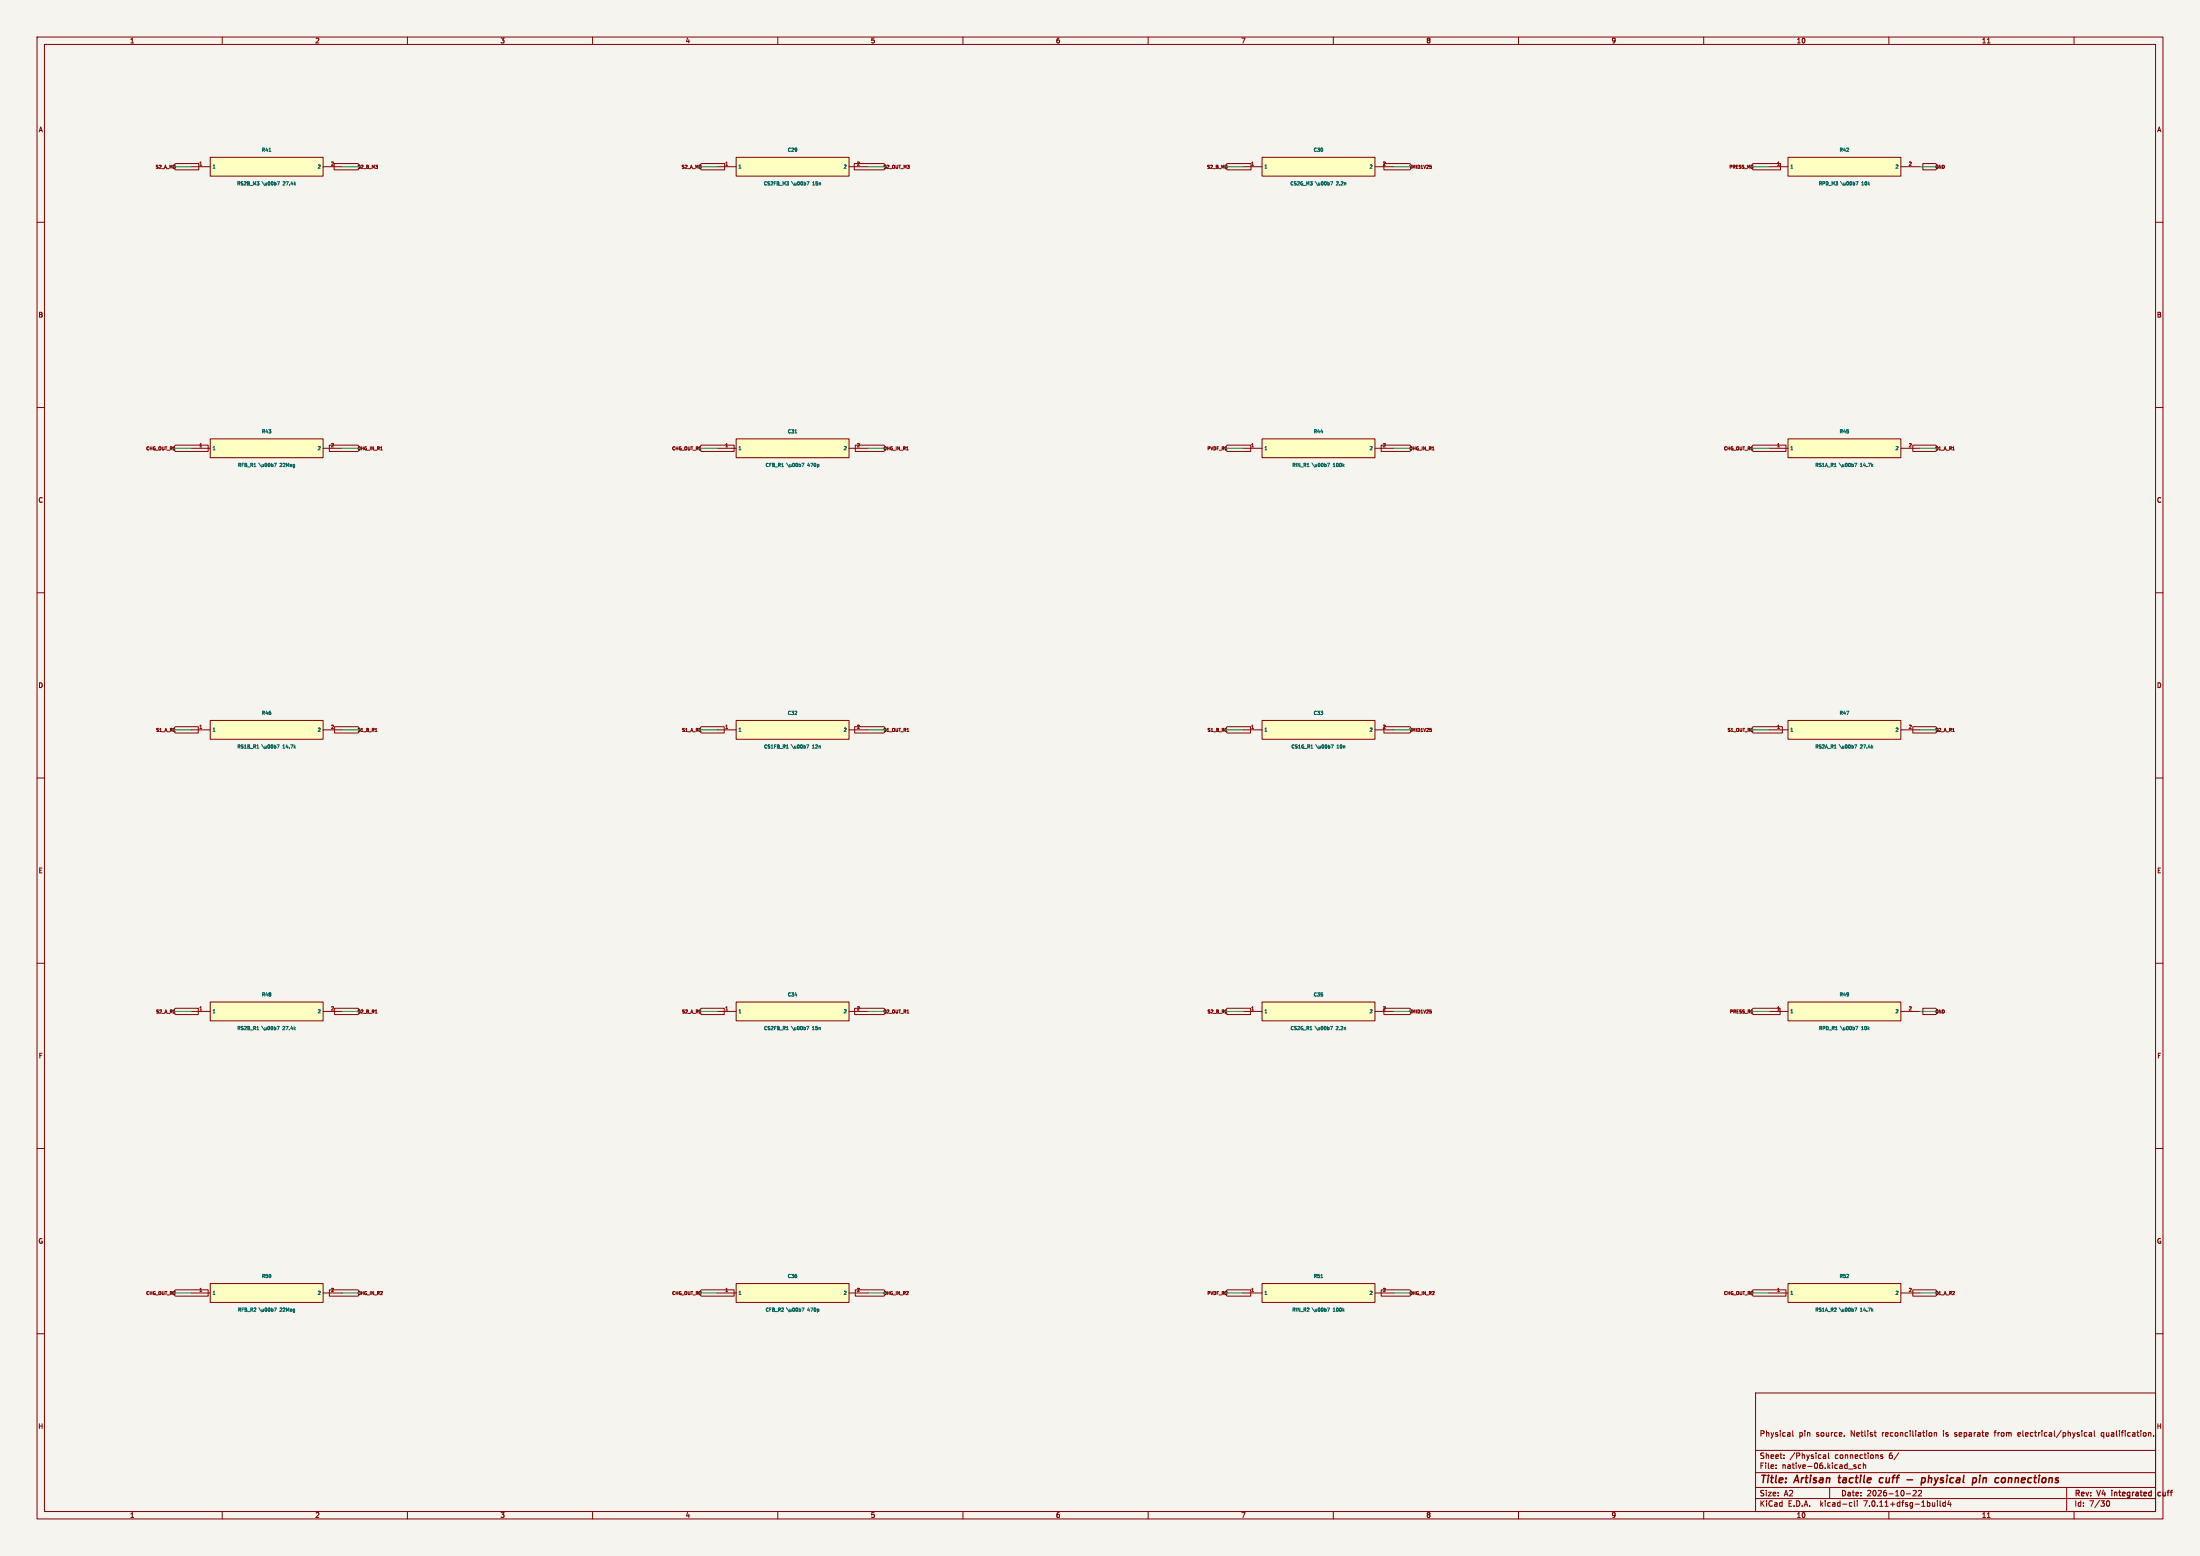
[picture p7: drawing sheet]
(kicad_sch (version 20230121) (generator eeschema) (paper "A2") (title_block (title "Artisan tactile cuff - physical pin connections") (date "2026-10-22") (rev "V4 integrated cuff") (comment 1 "Physical pin source. Netlist reconciliation is separate from electrical/physical qualification.")) (lib_symbols (symbol "Glove:P_RS2B_M3" (pin_names (offset .508)) (in_bom yes) (on_board yes) (property "Reference" "R41" (at 0 4.54 0) (effects (font (size 0.9 0.9)) )) (property "Value" "27.4k" (at 0 -4.54 0) (effects (font (size 0.9 0.9)) )) (symbol "P_RS2B_M3_0_1" (rectangle (start -15.24 2.54) (end 15.24 -2.54) (stroke (width .254) (type default)) (fill (type background)))) (symbol "P_RS2B_M3_1_1" (pin passive line (at -20.32 0.0 0) (length 5.08) (name "1" (effects (font (size 0.9 0.9)) )) (number "1" (effects (font (size 0.9 0.9)) ))) (pin passive line (at 20.32 0.0 180) (length 5.08) (name "2" (effects (font (size 0.9 0.9)) )) (number "2" (effects (font (size 0.9 0.9)) ))))) (symbol "Glove:P_CS2FB_M3" (pin_names (offset .508)) (in_bom yes) (on_board yes) (property "Reference" "C29" (at 0 4.54 0) (effects (font (size 0.9 0.9)) )) (property "Value" "15n" (at 0 -4.54 0) (effects (font (size 0.9 0.9)) )) (symbol "P_CS2FB_M3_0_1" (rectangle (start -15.24 2.54) (end 15.24 -2.54) (stroke (width .254) (type default)) (fill (type background)))) (symbol "P_CS2FB_M3_1_1" (pin passive line (at -20.32 0.0 0) (length 5.08) (name "1" (effects (font (size 0.9 0.9)) )) (number "1" (effects (font (size 0.9 0.9)) ))) (pin passive line (at 20.32 0.0 180) (length 5.08) (name "2" (effects (font (size 0.9 0.9)) )) (number "2" (effects (font (size 0.9 0.9)) ))))) (symbol "Glove:P_CS2G_M3" (pin_names (offset .508)) (in_bom yes) (on_board yes) (property "Reference" "C30" (at 0 4.54 0) (effects (font (size 0.9 0.9)) )) (property "Value" "2.2n" (at 0 -4.54 0) (effects (font (size 0.9 0.9)) )) (symbol "P_CS2G_M3_0_1" (rectangle (start -15.24 2.54) (end 15.24 -2.54) (stroke (width .254) (type default)) (fill (type background)))) (symbol "P_CS2G_M3_1_1" (pin passive line (at -20.32 0.0 0) (length 5.08) (name "1" (effects (font (size 0.9 0.9)) )) (number "1" (effects (font (size 0.9 0.9)) ))) (pin passive line (at 20.32 0.0 180) (length 5.08) (name "2" (effects (font (size 0.9 0.9)) )) (number "2" (effects (font (size 0.9 0.9)) ))))) (symbol "Glove:P_RPD_M3" (pin_names (offset .508)) (in_bom yes) (on_board yes) (property "Reference" "R42" (at 0 4.54 0) (effects (font (size 0.9 0.9)) )) (property "Value" "10k" (at 0 -4.54 0) (effects (font (size 0.9 0.9)) )) (symbol "P_RPD_M3_0_1" (rectangle (start -15.24 2.54) (end 15.24 -2.54) (stroke (width .254) (type default)) (fill (type background)))) (symbol "P_RPD_M3_1_1" (pin passive line (at -20.32 0.0 0) (length 5.08) (name "1" (effects (font (size 0.9 0.9)) )) (number "1" (effects (font (size 0.9 0.9)) ))) (pin passive line (at 20.32 0.0 180) (length 5.08) (name "2" (effects (font (size 0.9 0.9)) )) (number "2" (effects (font (size 0.9 0.9)) ))))) (symbol "Glove:P_RFB_R1" (pin_names (offset .508)) (in_bom yes) (on_board yes) (property "Reference" "R43" (at 0 4.54 0) (effects (font (size 0.9 0.9)) )) (property "Value" "22Meg" (at 0 -4.54 0) (effects (font (size 0.9 0.9)) )) (symbol "P_RFB_R1_0_1" (rectangle (start -15.24 2.54) (end 15.24 -2.54) (stroke (width .254) (type default)) (fill (type background)))) (symbol "P_RFB_R1_1_1" (pin passive line (at -20.32 0.0 0) (length 5.08) (name "1" (effects (font (size 0.9 0.9)) )) (number "1" (effects (font (size 0.9 0.9)) ))) (pin passive line (at 20.32 0.0 180) (length 5.08) (name "2" (effects (font (size 0.9 0.9)) )) (number "2" (effects (font (size 0.9 0.9)) ))))) (symbol "Glove:P_CFB_R1" (pin_names (offset .508)) (in_bom yes) (on_board yes) (property "Reference" "C31" (at 0 4.54 0) (effects (font (size 0.9 0.9)) )) (property "Value" "470p" (at 0 -4.54 0) (effects (font (size 0.9 0.9)) )) (symbol "P_CFB_R1_0_1" (rectangle (start -15.24 2.54) (end 15.24 -2.54) (stroke (width .254) (type default)) (fill (type background)))) (symbol "P_CFB_R1_1_1" (pin passive line (at -20.32 0.0 0) (length 5.08) (name "1" (effects (font (size 0.9 0.9)) )) (number "1" (effects (font (size 0.9 0.9)) ))) (pin passive line (at 20.32 0.0 180) (length 5.08) (name "2" (effects (font (size 0.9 0.9)) )) (number "2" (effects (font (size 0.9 0.9)) ))))) (symbol "Glove:P_RIN_R1" (pin_names (offset .508)) (in_bom yes) (on_board yes) (property "Reference" "R44" (at 0 4.54 0) (effects (font (size 0.9 0.9)) )) (property "Value" "100k" (at 0 -4.54 0) (effects (font (size 0.9 0.9)) )) (symbol "P_RIN_R1_0_1" (rectangle (start -15.24 2.54) (end 15.24 -2.54) (stroke (width .254) (type default)) (fill (type background)))) (symbol "P_RIN_R1_1_1" (pin passive line (at -20.32 0.0 0) (length 5.08) (name "1" (effects (font (size 0.9 0.9)) )) (number "1" (effects (font (size 0.9 0.9)) ))) (pin passive line (at 20.32 0.0 180) (length 5.08) (name "2" (effects (font (size 0.9 0.9)) )) (number "2" (effects (font (size 0.9 0.9)) ))))) (symbol "Glove:P_RS1A_R1" (pin_names (offset .508)) (in_bom yes) (on_board yes) (property "Reference" "R45" (at 0 4.54 0) (effects (font (size 0.9 0.9)) )) (property "Value" "14.7k" (at 0 -4.54 0) (effects (font (size 0.9 0.9)) )) (symbol "P_RS1A_R1_0_1" (rectangle (start -15.24 2.54) (end 15.24 -2.54) (stroke (width .254) (type default)) (fill (type background)))) (symbol "P_RS1A_R1_1_1" (pin passive line (at -20.32 0.0 0) (length 5.08) (name "1" (effects (font (size 0.9 0.9)) )) (number "1" (effects (font (size 0.9 0.9)) ))) (pin passive line (at 20.32 0.0 180) (length 5.08) (name "2" (effects (font (size 0.9 0.9)) )) (number "2" (effects (font (size 0.9 0.9)) ))))) (symbol "Glove:P_RS1B_R1" (pin_names (offset .508)) (in_bom yes) (on_board yes) (property "Reference" "R46" (at 0 4.54 0) (effects (font (size 0.9 0.9)) )) (property "Value" "14.7k" (at 0 -4.54 0) (effects (font (size 0.9 0.9)) )) (symbol "P_RS1B_R1_0_1" (rectangle (start -15.24 2.54) (end 15.24 -2.54) (stroke (width .254) (type default)) (fill (type background)))) (symbol "P_RS1B_R1_1_1" (pin passive line (at -20.32 0.0 0) (length 5.08) (name "1" (effects (font (size 0.9 0.9)) )) (number "1" (effects (font (size 0.9 0.9)) ))) (pin passive line (at 20.32 0.0 180) (length 5.08) (name "2" (effects (font (size 0.9 0.9)) )) (number "2" (effects (font (size 0.9 0.9)) ))))) (symbol "Glove:P_CS1FB_R1" (pin_names (offset .508)) (in_bom yes) (on_board yes) (property "Reference" "C32" (at 0 4.54 0) (effects (font (size 0.9 0.9)) )) (property "Value" "12n" (at 0 -4.54 0) (effects (font (size 0.9 0.9)) )) (symbol "P_CS1FB_R1_0_1" (rectangle (start -15.24 2.54) (end 15.24 -2.54) (stroke (width .254) (type default)) (fill (type background)))) (symbol "P_CS1FB_R1_1_1" (pin passive line (at -20.32 0.0 0) (length 5.08) (name "1" (effects (font (size 0.9 0.9)) )) (number "1" (effects (font (size 0.9 0.9)) ))) (pin passive line (at 20.32 0.0 180) (length 5.08) (name "2" (effects (font (size 0.9 0.9)) )) (number "2" (effects (font (size 0.9 0.9)) ))))) (symbol "Glove:P_CS1G_R1" (pin_names (offset .508)) (in_bom yes) (on_board yes) (property "Reference" "C33" (at 0 4.54 0) (effects (font (size 0.9 0.9)) )) (property "Value" "10n" (at 0 -4.54 0) (effects (font (size 0.9 0.9)) )) (symbol "P_CS1G_R1_0_1" (rectangle (start -15.24 2.54) (end 15.24 -2.54) (stroke (width .254) (type default)) (fill (type background)))) (symbol "P_CS1G_R1_1_1" (pin passive line (at -20.32 0.0 0) (length 5.08) (name "1" (effects (font (size 0.9 0.9)) )) (number "1" (effects (font (size 0.9 0.9)) ))) (pin passive line (at 20.32 0.0 180) (length 5.08) (name "2" (effects (font (size 0.9 0.9)) )) (number "2" (effects (font (size 0.9 0.9)) ))))) (symbol "Glove:P_RS2A_R1" (pin_names (offset .508)) (in_bom yes) (on_board yes) (property "Reference" "R47" (at 0 4.54 0) (effects (font (size 0.9 0.9)) )) (property "Value" "27.4k" (at 0 -4.54 0) (effects (font (size 0.9 0.9)) )) (symbol "P_RS2A_R1_0_1" (rectangle (start -15.24 2.54) (end 15.24 -2.54) (stroke (width .254) (type default)) (fill (type background)))) (symbol "P_RS2A_R1_1_1" (pin passive line (at -20.32 0.0 0) (length 5.08) (name "1" (effects (font (size 0.9 0.9)) )) (number "1" (effects (font (size 0.9 0.9)) ))) (pin passive line (at 20.32 0.0 180) (length 5.08) (name "2" (effects (font (size 0.9 0.9)) )) (number "2" (effects (font (size 0.9 0.9)) ))))) (symbol "Glove:P_RS2B_R1" (pin_names (offset .508)) (in_bom yes) (on_board yes) (property "Reference" "R48" (at 0 4.54 0) (effects (font (size 0.9 0.9)) )) (property "Value" "27.4k" (at 0 -4.54 0) (effects (font (size 0.9 0.9)) )) (symbol "P_RS2B_R1_0_1" (rectangle (start -15.24 2.54) (end 15.24 -2.54) (stroke (width .254) (type default)) (fill (type background)))) (symbol "P_RS2B_R1_1_1" (pin passive line (at -20.32 0.0 0) (length 5.08) (name "1" (effects (font (size 0.9 0.9)) )) (number "1" (effects (font (size 0.9 0.9)) ))) (pin passive line (at 20.32 0.0 180) (length 5.08) (name "2" (effects (font (size 0.9 0.9)) )) (number "2" (effects (font (size 0.9 0.9)) ))))) (symbol "Glove:P_CS2FB_R1" (pin_names (offset .508)) (in_bom yes) (on_board yes) (property "Reference" "C34" (at 0 4.54 0) (effects (font (size 0.9 0.9)) )) (property "Value" "15n" (at 0 -4.54 0) (effects (font (size 0.9 0.9)) )) (symbol "P_CS2FB_R1_0_1" (rectangle (start -15.24 2.54) (end 15.24 -2.54) (stroke (width .254) (type default)) (fill (type background)))) (symbol "P_CS2FB_R1_1_1" (pin passive line (at -20.32 0.0 0) (length 5.08) (name "1" (effects (font (size 0.9 0.9)) )) (number "1" (effects (font (size 0.9 0.9)) ))) (pin passive line (at 20.32 0.0 180) (length 5.08) (name "2" (effects (font (size 0.9 0.9)) )) (number "2" (effects (font (size 0.9 0.9)) ))))) (symbol "Glove:P_CS2G_R1" (pin_names (offset .508)) (in_bom yes) (on_board yes) (property "Reference" "C35" (at 0 4.54 0) (effects (font (size 0.9 0.9)) )) (property "Value" "2.2n" (at 0 -4.54 0) (effects (font (size 0.9 0.9)) )) (symbol "P_CS2G_R1_0_1" (rectangle (start -15.24 2.54) (end 15.24 -2.54) (stroke (width .254) (type default)) (fill (type background)))) (symbol "P_CS2G_R1_1_1" (pin passive line (at -20.32 0.0 0) (length 5.08) (name "1" (effects (font (size 0.9 0.9)) )) (number "1" (effects (font (size 0.9 0.9)) ))) (pin passive line (at 20.32 0.0 180) (length 5.08) (name "2" (effects (font (size 0.9 0.9)) )) (number "2" (effects (font (size 0.9 0.9)) ))))) (symbol "Glove:P_RPD_R1" (pin_names (offset .508)) (in_bom yes) (on_board yes) (property "Reference" "R49" (at 0 4.54 0) (effects (font (size 0.9 0.9)) )) (property "Value" "10k" (at 0 -4.54 0) (effects (font (size 0.9 0.9)) )) (symbol "P_RPD_R1_0_1" (rectangle (start -15.24 2.54) (end 15.24 -2.54) (stroke (width .254) (type default)) (fill (type background)))) (symbol "P_RPD_R1_1_1" (pin passive line (at -20.32 0.0 0) (length 5.08) (name "1" (effects (font (size 0.9 0.9)) )) (number "1" (effects (font (size 0.9 0.9)) ))) (pin passive line (at 20.32 0.0 180) (length 5.08) (name "2" (effects (font (size 0.9 0.9)) )) (number "2" (effects (font (size 0.9 0.9)) ))))) (symbol "Glove:P_RFB_R2" (pin_names (offset .508)) (in_bom yes) (on_board yes) (property "Reference" "R50" (at 0 4.54 0) (effects (font (size 0.9 0.9)) )) (property "Value" "22Meg" (at 0 -4.54 0) (effects (font (size 0.9 0.9)) )) (symbol "P_RFB_R2_0_1" (rectangle (start -15.24 2.54) (end 15.24 -2.54) (stroke (width .254) (type default)) (fill (type background)))) (symbol "P_RFB_R2_1_1" (pin passive line (at -20.32 0.0 0) (length 5.08) (name "1" (effects (font (size 0.9 0.9)) )) (number "1" (effects (font (size 0.9 0.9)) ))) (pin passive line (at 20.32 0.0 180) (length 5.08) (name "2" (effects (font (size 0.9 0.9)) )) (number "2" (effects (font (size 0.9 0.9)) ))))) (symbol "Glove:P_CFB_R2" (pin_names (offset .508)) (in_bom yes) (on_board yes) (property "Reference" "C36" (at 0 4.54 0) (effects (font (size 0.9 0.9)) )) (property "Value" "470p" (at 0 -4.54 0) (effects (font (size 0.9 0.9)) )) (symbol "P_CFB_R2_0_1" (rectangle (start -15.24 2.54) (end 15.24 -2.54) (stroke (width .254) (type default)) (fill (type background)))) (symbol "P_CFB_R2_1_1" (pin passive line (at -20.32 0.0 0) (length 5.08) (name "1" (effects (font (size 0.9 0.9)) )) (number "1" (effects (font (size 0.9 0.9)) ))) (pin passive line (at 20.32 0.0 180) (length 5.08) (name "2" (effects (font (size 0.9 0.9)) )) (number "2" (effects (font (size 0.9 0.9)) ))))) (symbol "Glove:P_RIN_R2" (pin_names (offset .508)) (in_bom yes) (on_board yes) (property "Reference" "R51" (at 0 4.54 0) (effects (font (size 0.9 0.9)) )) (property "Value" "100k" (at 0 -4.54 0) (effects (font (size 0.9 0.9)) )) (symbol "P_RIN_R2_0_1" (rectangle (start -15.24 2.54) (end 15.24 -2.54) (stroke (width .254) (type default)) (fill (type background)))) (symbol "P_RIN_R2_1_1" (pin passive line (at -20.32 0.0 0) (length 5.08) (name "1" (effects (font (size 0.9 0.9)) )) (number "1" (effects (font (size 0.9 0.9)) ))) (pin passive line (at 20.32 0.0 180) (length 5.08) (name "2" (effects (font (size 0.9 0.9)) )) (number "2" (effects (font (size 0.9 0.9)) ))))) (symbol "Glove:P_RS1A_R2" (pin_names (offset .508)) (in_bom yes) (on_board yes) (property "Reference" "R52" (at 0 4.54 0) (effects (font (size 0.9 0.9)) )) (property "Value" "14.7k" (at 0 -4.54 0) (effects (font (size 0.9 0.9)) )) (symbol "P_RS1A_R2_0_1" (rectangle (start -15.24 2.54) (end 15.24 -2.54) (stroke (width .254) (type default)) (fill (type background)))) (symbol "P_RS1A_R2_1_1" (pin passive line (at -20.32 0.0 0) (length 5.08) (name "1" (effects (font (size 0.9 0.9)) )) (number "1" (effects (font (size 0.9 0.9)) ))) (pin passive line (at 20.32 0.0 180) (length 5.08) (name "2" (effects (font (size 0.9 0.9)) )) (number "2" (effects (font (size 0.9 0.9)) )))))) (symbol (lib_id "Glove:P_RS2B_M3") (at 72 45 0) (unit 1) (in_bom yes) (on_board yes) (dnp no) (property "Reference" "R41" (at 72 40.46 0) (effects (font (size 0.9 0.9)) )) (property "Value" "RS2B_M3 \u00b7 27.4k" (at 72 49.54 0) (effects (font (size 0.9 0.9)) )) (property "Footprint" "Glove:R_0603_1608Metric" (at 72 45 0) (effects (font (size 0.9 0.9)) hide)) (property "Datasheet" "" (at 72 45 0) (effects (font (size 0.9 0.9)) hide)) (pin "1") (pin "2")) (wire (pts (xy 51.68 45.0) (xy 46.6 45.0)) (stroke (width 0) (type default))) (global_label "S2_A_M3" (shape input) (at 46.6 45.0 0) (effects (font (size 0.85 0.85)) (justify right))) (wire (pts (xy 92.32 45.0) (xy 97.39999999999999 45.0)) (stroke (width 0) (type default))) (global_label "S2_B_M3" (shape input) (at 97.39999999999999 45.0 180) (effects (font (size 0.85 0.85)) (justify left))) (symbol (lib_id "Glove:P_CS2FB_M3") (at 214 45 0) (unit 1) (in_bom yes) (on_board yes) (dnp no) (property "Reference" "C29" (at 214 40.46 0) (effects (font (size 0.9 0.9)) )) (property "Value" "CS2FB_M3 \u00b7 15n" (at 214 49.54 0) (effects (font (size 0.9 0.9)) )) (property "Footprint" "Glove:C_0603_1608Metric" (at 214 45 0) (effects (font (size 0.9 0.9)) hide)) (property "Datasheet" "" (at 214 45 0) (effects (font (size 0.9 0.9)) hide)) (pin "1") (pin "2")) (wire (pts (xy 193.68 45.0) (xy 188.6 45.0)) (stroke (width 0) (type default))) (global_label "S2_A_M3" (shape input) (at 188.6 45.0 0) (effects (font (size 0.85 0.85)) (justify right))) (wire (pts (xy 234.32 45.0) (xy 239.4 45.0)) (stroke (width 0) (type default))) (global_label "S2_OUT_M3" (shape input) (at 239.4 45.0 180) (effects (font (size 0.85 0.85)) (justify left))) (symbol (lib_id "Glove:P_CS2G_M3") (at 356 45 0) (unit 1) (in_bom yes) (on_board yes) (dnp no) (property "Reference" "C30" (at 356 40.46 0) (effects (font (size 0.9 0.9)) )) (property "Value" "CS2G_M3 \u00b7 2.2n" (at 356 49.54 0) (effects (font (size 0.9 0.9)) )) (property "Footprint" "Glove:C_0603_1608Metric" (at 356 45 0) (effects (font (size 0.9 0.9)) hide)) (property "Datasheet" "" (at 356 45 0) (effects (font (size 0.9 0.9)) hide)) (pin "1") (pin "2")) (wire (pts (xy 335.68 45.0) (xy 330.6 45.0)) (stroke (width 0) (type default))) (global_label "S2_B_M3" (shape input) (at 330.6 45.0 0) (effects (font (size 0.85 0.85)) (justify right))) (wire (pts (xy 376.32 45.0) (xy 381.4 45.0)) (stroke (width 0) (type default))) (global_label "VMID1V25" (shape input) (at 381.4 45.0 180) (effects (font (size 0.85 0.85)) (justify left))) (symbol (lib_id "Glove:P_RPD_M3") (at 498 45 0) (unit 1) (in_bom yes) (on_board yes) (dnp no) (property "Reference" "R42" (at 498 40.46 0) (effects (font (size 0.9 0.9)) )) (property "Value" "RPD_M3 \u00b7 10k" (at 498 49.54 0) (effects (font (size 0.9 0.9)) )) (property "Footprint" "Glove:R_0603_1608Metric" (at 498 45 0) (effects (font (size 0.9 0.9)) hide)) (property "Datasheet" "" (at 498 45 0) (effects (font (size 0.9 0.9)) hide)) (pin "1") (pin "2")) (wire (pts (xy 477.68 45.0) (xy 472.6 45.0)) (stroke (width 0) (type default))) (global_label "PRESS_M3" (shape input) (at 472.6 45.0 0) (effects (font (size 0.85 0.85)) (justify right))) (wire (pts (xy 518.32 45.0) (xy 523.4000000000001 45.0)) (stroke (width 0) (type default))) (global_label "GND" (shape input) (at 523.4000000000001 45.0 180) (effects (font (size 0.85 0.85)) (justify left))) (symbol (lib_id "Glove:P_RFB_R1") (at 72 121 0) (unit 1) (in_bom yes) (on_board yes) (dnp no) (property "Reference" "R43" (at 72 116.46 0) (effects (font (size 0.9 0.9)) )) (property "Value" "RFB_R1 \u00b7 22Meg" (at 72 125.54 0) (effects (font (size 0.9 0.9)) )) (property "Footprint" "Glove:R_0805_2012Metric" (at 72 121 0) (effects (font (size 0.9 0.9)) hide)) (property "Datasheet" "" (at 72 121 0) (effects (font (size 0.9 0.9)) hide)) (pin "1") (pin "2")) (wire (pts (xy 51.68 121.0) (xy 46.6 121.0)) (stroke (width 0) (type default))) (global_label "CHG_OUT_R1" (shape input) (at 46.6 121.0 0) (effects (font (size 0.85 0.85)) (justify right))) (wire (pts (xy 92.32 121.0) (xy 97.39999999999999 121.0)) (stroke (width 0) (type default))) (global_label "CHG_IN_R1" (shape input) (at 97.39999999999999 121.0 180) (effects (font (size 0.85 0.85)) (justify left))) (symbol (lib_id "Glove:P_CFB_R1") (at 214 121 0) (unit 1) (in_bom yes) (on_board yes) (dnp no) (property "Reference" "C31" (at 214 116.46 0) (effects (font (size 0.9 0.9)) )) (property "Value" "CFB_R1 \u00b7 470p" (at 214 125.54 0) (effects (font (size 0.9 0.9)) )) (property "Footprint" "Glove:C_0603_1608Metric" (at 214 121 0) (effects (font (size 0.9 0.9)) hide)) (property "Datasheet" "" (at 214 121 0) (effects (font (size 0.9 0.9)) hide)) (pin "1") (pin "2")) (wire (pts (xy 193.68 121.0) (xy 188.6 121.0)) (stroke (width 0) (type default))) (global_label "CHG_OUT_R1" (shape input) (at 188.6 121.0 0) (effects (font (size 0.85 0.85)) (justify right))) (wire (pts (xy 234.32 121.0) (xy 239.4 121.0)) (stroke (width 0) (type default))) (global_label "CHG_IN_R1" (shape input) (at 239.4 121.0 180) (effects (font (size 0.85 0.85)) (justify left))) (symbol (lib_id "Glove:P_RIN_R1") (at 356 121 0) (unit 1) (in_bom yes) (on_board yes) (dnp no) (property "Reference" "R44" (at 356 116.46 0) (effects (font (size 0.9 0.9)) )) (property "Value" "RIN_R1 \u00b7 100k" (at 356 125.54 0) (effects (font (size 0.9 0.9)) )) (property "Footprint" "Glove:R_0603_1608Metric" (at 356 121 0) (effects (font (size 0.9 0.9)) hide)) (property "Datasheet" "" (at 356 121 0) (effects (font (size 0.9 0.9)) hide)) (pin "1") (pin "2")) (wire (pts (xy 335.68 121.0) (xy 330.6 121.0)) (stroke (width 0) (type default))) (global_label "PVDF_R1" (shape input) (at 330.6 121.0 0) (effects (font (size 0.85 0.85)) (justify right))) (wire (pts (xy 376.32 121.0) (xy 381.4 121.0)) (stroke (width 0) (type default))) (global_label "CHG_IN_R1" (shape input) (at 381.4 121.0 180) (effects (font (size 0.85 0.85)) (justify left))) (symbol (lib_id "Glove:P_RS1A_R1") (at 498 121 0) (unit 1) (in_bom yes) (on_board yes) (dnp no) (property "Reference" "R45" (at 498 116.46 0) (effects (font (size 0.9 0.9)) )) (property "Value" "RS1A_R1 \u00b7 14.7k" (at 498 125.54 0) (effects (font (size 0.9 0.9)) )) (property "Footprint" "Glove:R_0603_1608Metric" (at 498 121 0) (effects (font (size 0.9 0.9)) hide)) (property "Datasheet" "" (at 498 121 0) (effects (font (size 0.9 0.9)) hide)) (pin "1") (pin "2")) (wire (pts (xy 477.68 121.0) (xy 472.6 121.0)) (stroke (width 0) (type default))) (global_label "CHG_OUT_R1" (shape input) (at 472.6 121.0 0) (effects (font (size 0.85 0.85)) (justify right))) (wire (pts (xy 518.32 121.0) (xy 523.4000000000001 121.0)) (stroke (width 0) (type default))) (global_label "S1_A_R1" (shape input) (at 523.4000000000001 121.0 180) (effects (font (size 0.85 0.85)) (justify left))) (symbol (lib_id "Glove:P_RS1B_R1") (at 72 197 0) (unit 1) (in_bom yes) (on_board yes) (dnp no) (property "Reference" "R46" (at 72 192.46 0) (effects (font (size 0.9 0.9)) )) (property "Value" "RS1B_R1 \u00b7 14.7k" (at 72 201.54 0) (effects (font (size 0.9 0.9)) )) (property "Footprint" "Glove:R_0603_1608Metric" (at 72 197 0) (effects (font (size 0.9 0.9)) hide)) (property "Datasheet" "" (at 72 197 0) (effects (font (size 0.9 0.9)) hide)) (pin "1") (pin "2")) (wire (pts (xy 51.68 197.0) (xy 46.6 197.0)) (stroke (width 0) (type default))) (global_label "S1_A_R1" (shape input) (at 46.6 197.0 0) (effects (font (size 0.85 0.85)) (justify right))) (wire (pts (xy 92.32 197.0) (xy 97.39999999999999 197.0)) (stroke (width 0) (type default))) (global_label "S1_B_R1" (shape input) (at 97.39999999999999 197.0 180) (effects (font (size 0.85 0.85)) (justify left))) (symbol (lib_id "Glove:P_CS1FB_R1") (at 214 197 0) (unit 1) (in_bom yes) (on_board yes) (dnp no) (property "Reference" "C32" (at 214 192.46 0) (effects (font (size 0.9 0.9)) )) (property "Value" "CS1FB_R1 \u00b7 12n" (at 214 201.54 0) (effects (font (size 0.9 0.9)) )) (property "Footprint" "Glove:C_0603_1608Metric" (at 214 197 0) (effects (font (size 0.9 0.9)) hide)) (property "Datasheet" "" (at 214 197 0) (effects (font (size 0.9 0.9)) hide)) (pin "1") (pin "2")) (wire (pts (xy 193.68 197.0) (xy 188.6 197.0)) (stroke (width 0) (type default))) (global_label "S1_A_R1" (shape input) (at 188.6 197.0 0) (effects (font (size 0.85 0.85)) (justify right))) (wire (pts (xy 234.32 197.0) (xy 239.4 197.0)) (stroke (width 0) (type default))) (global_label "S1_OUT_R1" (shape input) (at 239.4 197.0 180) (effects (font (size 0.85 0.85)) (justify left))) (symbol (lib_id "Glove:P_CS1G_R1") (at 356 197 0) (unit 1) (in_bom yes) (on_board yes) (dnp no) (property "Reference" "C33" (at 356 192.46 0) (effects (font (size 0.9 0.9)) )) (property "Value" "CS1G_R1 \u00b7 10n" (at 356 201.54 0) (effects (font (size 0.9 0.9)) )) (property "Footprint" "Glove:C_0603_1608Metric" (at 356 197 0) (effects (font (size 0.9 0.9)) hide)) (property "Datasheet" "" (at 356 197 0) (effects (font (size 0.9 0.9)) hide)) (pin "1") (pin "2")) (wire (pts (xy 335.68 197.0) (xy 330.6 197.0)) (stroke (width 0) (type default))) (global_label "S1_B_R1" (shape input) (at 330.6 197.0 0) (effects (font (size 0.85 0.85)) (justify right))) (wire (pts (xy 376.32 197.0) (xy 381.4 197.0)) (stroke (width 0) (type default))) (global_label "VMID1V25" (shape input) (at 381.4 197.0 180) (effects (font (size 0.85 0.85)) (justify left))) (symbol (lib_id "Glove:P_RS2A_R1") (at 498 197 0) (unit 1) (in_bom yes) (on_board yes) (dnp no) (property "Reference" "R47" (at 498 192.46 0) (effects (font (size 0.9 0.9)) )) (property "Value" "RS2A_R1 \u00b7 27.4k" (at 498 201.54 0) (effects (font (size 0.9 0.9)) )) (property "Footprint" "Glove:R_0603_1608Metric" (at 498 197 0) (effects (font (size 0.9 0.9)) hide)) (property "Datasheet" "" (at 498 197 0) (effects (font (size 0.9 0.9)) hide)) (pin "1") (pin "2")) (wire (pts (xy 477.68 197.0) (xy 472.6 197.0)) (stroke (width 0) (type default))) (global_label "S1_OUT_R1" (shape input) (at 472.6 197.0 0) (effects (font (size 0.85 0.85)) (justify right))) (wire (pts (xy 518.32 197.0) (xy 523.4000000000001 197.0)) (stroke (width 0) (type default))) (global_label "S2_A_R1" (shape input) (at 523.4000000000001 197.0 180) (effects (font (size 0.85 0.85)) (justify left))) (symbol (lib_id "Glove:P_RS2B_R1") (at 72 273 0) (unit 1) (in_bom yes) (on_board yes) (dnp no) (property "Reference" "R48" (at 72 268.46 0) (effects (font (size 0.9 0.9)) )) (property "Value" "RS2B_R1 \u00b7 27.4k" (at 72 277.54 0) (effects (font (size 0.9 0.9)) )) (property "Footprint" "Glove:R_0603_1608Metric" (at 72 273 0) (effects (font (size 0.9 0.9)) hide)) (property "Datasheet" "" (at 72 273 0) (effects (font (size 0.9 0.9)) hide)) (pin "1") (pin "2")) (wire (pts (xy 51.68 273.0) (xy 46.6 273.0)) (stroke (width 0) (type default))) (global_label "S2_A_R1" (shape input) (at 46.6 273.0 0) (effects (font (size 0.85 0.85)) (justify right))) (wire (pts (xy 92.32 273.0) (xy 97.39999999999999 273.0)) (stroke (width 0) (type default))) (global_label "S2_B_R1" (shape input) (at 97.39999999999999 273.0 180) (effects (font (size 0.85 0.85)) (justify left))) (symbol (lib_id "Glove:P_CS2FB_R1") (at 214 273 0) (unit 1) (in_bom yes) (on_board yes) (dnp no) (property "Reference" "C34" (at 214 268.46 0) (effects (font (size 0.9 0.9)) )) (property "Value" "CS2FB_R1 \u00b7 15n" (at 214 277.54 0) (effects (font (size 0.9 0.9)) )) (property "Footprint" "Glove:C_0603_1608Metric" (at 214 273 0) (effects (font (size 0.9 0.9)) hide)) (property "Datasheet" "" (at 214 273 0) (effects (font (size 0.9 0.9)) hide)) (pin "1") (pin "2")) (wire (pts (xy 193.68 273.0) (xy 188.6 273.0)) (stroke (width 0) (type default))) (global_label "S2_A_R1" (shape input) (at 188.6 273.0 0) (effects (font (size 0.85 0.85)) (justify right))) (wire (pts (xy 234.32 273.0) (xy 239.4 273.0)) (stroke (width 0) (type default))) (global_label "S2_OUT_R1" (shape input) (at 239.4 273.0 180) (effects (font (size 0.85 0.85)) (justify left))) (symbol (lib_id "Glove:P_CS2G_R1") (at 356 273 0) (unit 1) (in_bom yes) (on_board yes) (dnp no) (property "Reference" "C35" (at 356 268.46 0) (effects (font (size 0.9 0.9)) )) (property "Value" "CS2G_R1 \u00b7 2.2n" (at 356 277.54 0) (effects (font (size 0.9 0.9)) )) (property "Footprint" "Glove:C_0603_1608Metric" (at 356 273 0) (effects (font (size 0.9 0.9)) hide)) (property "Datasheet" "" (at 356 273 0) (effects (font (size 0.9 0.9)) hide)) (pin "1") (pin "2")) (wire (pts (xy 335.68 273.0) (xy 330.6 273.0)) (stroke (width 0) (type default))) (global_label "S2_B_R1" (shape input) (at 330.6 273.0 0) (effects (font (size 0.85 0.85)) (justify right))) (wire (pts (xy 376.32 273.0) (xy 381.4 273.0)) (stroke (width 0) (type default))) (global_label "VMID1V25" (shape input) (at 381.4 273.0 180) (effects (font (size 0.85 0.85)) (justify left))) (symbol (lib_id "Glove:P_RPD_R1") (at 498 273 0) (unit 1) (in_bom yes) (on_board yes) (dnp no) (property "Reference" "R49" (at 498 268.46 0) (effects (font (size 0.9 0.9)) )) (property "Value" "RPD_R1 \u00b7 10k" (at 498 277.54 0) (effects (font (size 0.9 0.9)) )) (property "Footprint" "Glove:R_0603_1608Metric" (at 498 273 0) (effects (font (size 0.9 0.9)) hide)) (property "Datasheet" "" (at 498 273 0) (effects (font (size 0.9 0.9)) hide)) (pin "1") (pin "2")) (wire (pts (xy 477.68 273.0) (xy 472.6 273.0)) (stroke (width 0) (type default))) (global_label "PRESS_R1" (shape input) (at 472.6 273.0 0) (effects (font (size 0.85 0.85)) (justify right))) (wire (pts (xy 518.32 273.0) (xy 523.4000000000001 273.0)) (stroke (width 0) (type default))) (global_label "GND" (shape input) (at 523.4000000000001 273.0 180) (effects (font (size 0.85 0.85)) (justify left))) (symbol (lib_id "Glove:P_RFB_R2") (at 72 349 0) (unit 1) (in_bom yes) (on_board yes) (dnp no) (property "Reference" "R50" (at 72 344.46 0) (effects (font (size 0.9 0.9)) )) (property "Value" "RFB_R2 \u00b7 22Meg" (at 72 353.54 0) (effects (font (size 0.9 0.9)) )) (property "Footprint" "Glove:R_0805_2012Metric" (at 72 349 0) (effects (font (size 0.9 0.9)) hide)) (property "Datasheet" "" (at 72 349 0) (effects (font (size 0.9 0.9)) hide)) (pin "1") (pin "2")) (wire (pts (xy 51.68 349.0) (xy 46.6 349.0)) (stroke (width 0) (type default))) (global_label "CHG_OUT_R2" (shape input) (at 46.6 349.0 0) (effects (font (size 0.85 0.85)) (justify right))) (wire (pts (xy 92.32 349.0) (xy 97.39999999999999 349.0)) (stroke (width 0) (type default))) (global_label "CHG_IN_R2" (shape input) (at 97.39999999999999 349.0 180) (effects (font (size 0.85 0.85)) (justify left))) (symbol (lib_id "Glove:P_CFB_R2") (at 214 349 0) (unit 1) (in_bom yes) (on_board yes) (dnp no) (property "Reference" "C36" (at 214 344.46 0) (effects (font (size 0.9 0.9)) )) (property "Value" "CFB_R2 \u00b7 470p" (at 214 353.54 0) (effects (font (size 0.9 0.9)) )) (property "Footprint" "Glove:C_0603_1608Metric" (at 214 349 0) (effects (font (size 0.9 0.9)) hide)) (property "Datasheet" "" (at 214 349 0) (effects (font (size 0.9 0.9)) hide)) (pin "1") (pin "2")) (wire (pts (xy 193.68 349.0) (xy 188.6 349.0)) (stroke (width 0) (type default))) (global_label "CHG_OUT_R2" (shape input) (at 188.6 349.0 0) (effects (font (size 0.85 0.85)) (justify right))) (wire (pts (xy 234.32 349.0) (xy 239.4 349.0)) (stroke (width 0) (type default))) (global_label "CHG_IN_R2" (shape input) (at 239.4 349.0 180) (effects (font (size 0.85 0.85)) (justify left))) (symbol (lib_id "Glove:P_RIN_R2") (at 356 349 0) (unit 1) (in_bom yes) (on_board yes) (dnp no) (property "Reference" "R51" (at 356 344.46 0) (effects (font (size 0.9 0.9)) )) (property "Value" "RIN_R2 \u00b7 100k" (at 356 353.54 0) (effects (font (size 0.9 0.9)) )) (property "Footprint" "Glove:R_0603_1608Metric" (at 356 349 0) (effects (font (size 0.9 0.9)) hide)) (property "Datasheet" "" (at 356 349 0) (effects (font (size 0.9 0.9)) hide)) (pin "1") (pin "2")) (wire (pts (xy 335.68 349.0) (xy 330.6 349.0)) (stroke (width 0) (type default))) (global_label "PVDF_R2" (shape input) (at 330.6 349.0 0) (effects (font (size 0.85 0.85)) (justify right))) (wire (pts (xy 376.32 349.0) (xy 381.4 349.0)) (stroke (width 0) (type default))) (global_label "CHG_IN_R2" (shape input) (at 381.4 349.0 180) (effects (font (size 0.85 0.85)) (justify left))) (symbol (lib_id "Glove:P_RS1A_R2") (at 498 349 0) (unit 1) (in_bom yes) (on_board yes) (dnp no) (property "Reference" "R52" (at 498 344.46 0) (effects (font (size 0.9 0.9)) )) (property "Value" "RS1A_R2 \u00b7 14.7k" (at 498 353.54 0) (effects (font (size 0.9 0.9)) )) (property "Footprint" "Glove:R_0603_1608Metric" (at 498 349 0) (effects (font (size 0.9 0.9)) hide)) (property "Datasheet" "" (at 498 349 0) (effects (font (size 0.9 0.9)) hide)) (pin "1") (pin "2")) (wire (pts (xy 477.68 349.0) (xy 472.6 349.0)) (stroke (width 0) (type default))) (global_label "CHG_OUT_R2" (shape input) (at 472.6 349.0 0) (effects (font (size 0.85 0.85)) (justify right))) (wire (pts (xy 518.32 349.0) (xy 523.4000000000001 349.0)) (stroke (width 0) (type default))) (global_label "S1_A_R2" (shape input) (at 523.4000000000001 349.0 180) (effects (font (size 0.85 0.85)) (justify left))))
